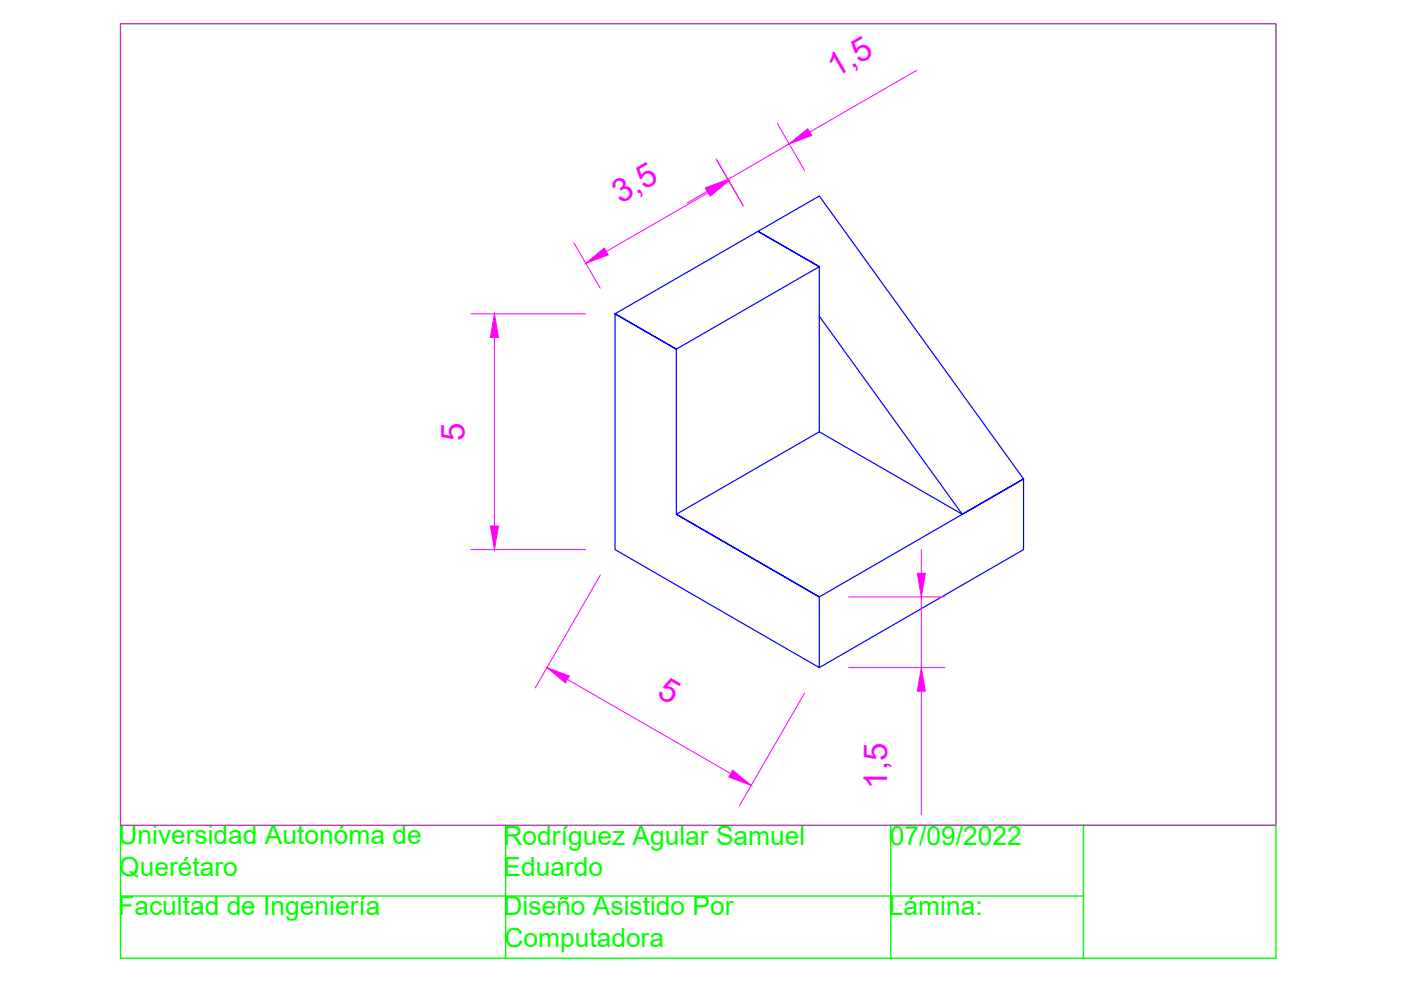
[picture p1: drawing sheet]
<svg xmlns="http://www.w3.org/2000/svg" width="297mm" height="210mm" viewBox="0 0 297 210" stroke-linecap="round" stroke-linejoin="round" font-family="sans-serif">
<!-- layer: Figura -->
<path d="M173.7 67l30.3 42 13-7.5-43.3-59.9-13 7.5 13 7.4v35.1l-30.3 17.4 30.3 17.6 43.3-25.1v15l-43.3 25-43.3-25v-50l30.3-17.4 13 7.4-30.3 17.5-13-7.5 13 7.5v35l30.3 17.6v14.9M173.7 91.6l30.3 17.4" fill="none" stroke="#00f" stroke-width=".25"/>
<!-- layer: Cota -->
<g fill="none" stroke="#f0f" stroke-width=".21">
<path d="M25.5 5h245v170h-245zM194.3 14.9l-22.6 13.1M151.8 33.7l5.8 9.9M164.8 26.2l5.8 9.9M167.3 30.5l-12.9 7.5M121.7 51.5l5.6 9.6M150 40.5l-4.3 2.5M150.2 40.8l-21.7 12.5M99.8 66.5h24.3M104.8 71.5v40M99.8 116.5h24.3M195.3 116.5v5.1"/>
<path d="M127.3 121.9l-13.8 24M179.9 126.6h20.4M195.3 126.6v14.9M120.3 144l34.7 20M170.6 147l-13.8 23.8M179.9 141.5h20.4M195.3 146.5v26.2"/>
</g>
<g fill="#f0f" stroke="#f0f" stroke-width=".21">
<path d="M124.2 55.8l3.9-3.2 .9 1.4z"/>
<path d="M149.7 40.1l4.8-1.8-3.9 3.3z"/>
<path d="M149.6 39.8l4.8-1.8-4 3.3z"/>
<path d="M167.3 30.5l4-3.2 .8 1.4z"/>
<path d="M104.8 66.5l.9 5h-1.7z"/>
<path d="M104 111.5h1.7l-.9 5z"/>
<path d="M116 141.5l4.7 1.8-.8 1.5z"/>
<path d="M155.3 163.3l4 3.2-4.8-1.8z"/>
<path d="M194.5 121.6h1.7l-.9 5z"/>
<path d="M195.3 141.5l.9 5h-1.7z"/>
</g>
<!-- layer: Marco -->
<path d="M25.5 5h245v198.2h-245zM25.5 175h245h-81.6v28.2M107.2 175v28.2M229.7 175v28.2M25.5 190h204.2" fill="none" stroke="#0f0" stroke-width=".3"/>
<path d="M107.2 175h.1M188.9 175h.1M229.7 175h.1" fill="none" stroke="#0f0" stroke-width=".21"/>
<g font-size="7" fill="#f0f">
<text x="177.1" y="16.5" transform="rotate(-30 177.1 16.5)">1,5</text>
<text x="131.5" y="43.3" transform="rotate(-30 131.5 43.3)">3,5</text>
<text x="98.5" y="93.5" transform="rotate(-90 98.5 93.5)">5</text>
<text x="139.1" y="147.6" transform="rotate(30 139.1 147.6)">5</text>
<text x="188.1" y="167.2" transform="rotate(-90 188.1 167.2)">1,5</text>
</g>
<g font-size="5.6" fill="#0f0">
<text x="25.1" y="179">Universidad Autonóma de</text>
<text x="106.8" y="179.1">Rodríguez Agular Samuel</text>
<text x="188.7" y="179.1">07/09/2022</text>
<text x="25.3" y="185.7">Querétaro</text>
<text x="106.8" y="185.7">Eduardo</text>
<text x="25.1" y="194">Facultad de Ingeniería</text>
<text x="106.8" y="194">Diseño Asistido Por</text>
<text x="188.5" y="194">Lámina:</text>
<text x="106.9" y="200.7">Computadora</text>
</g>
</svg>
